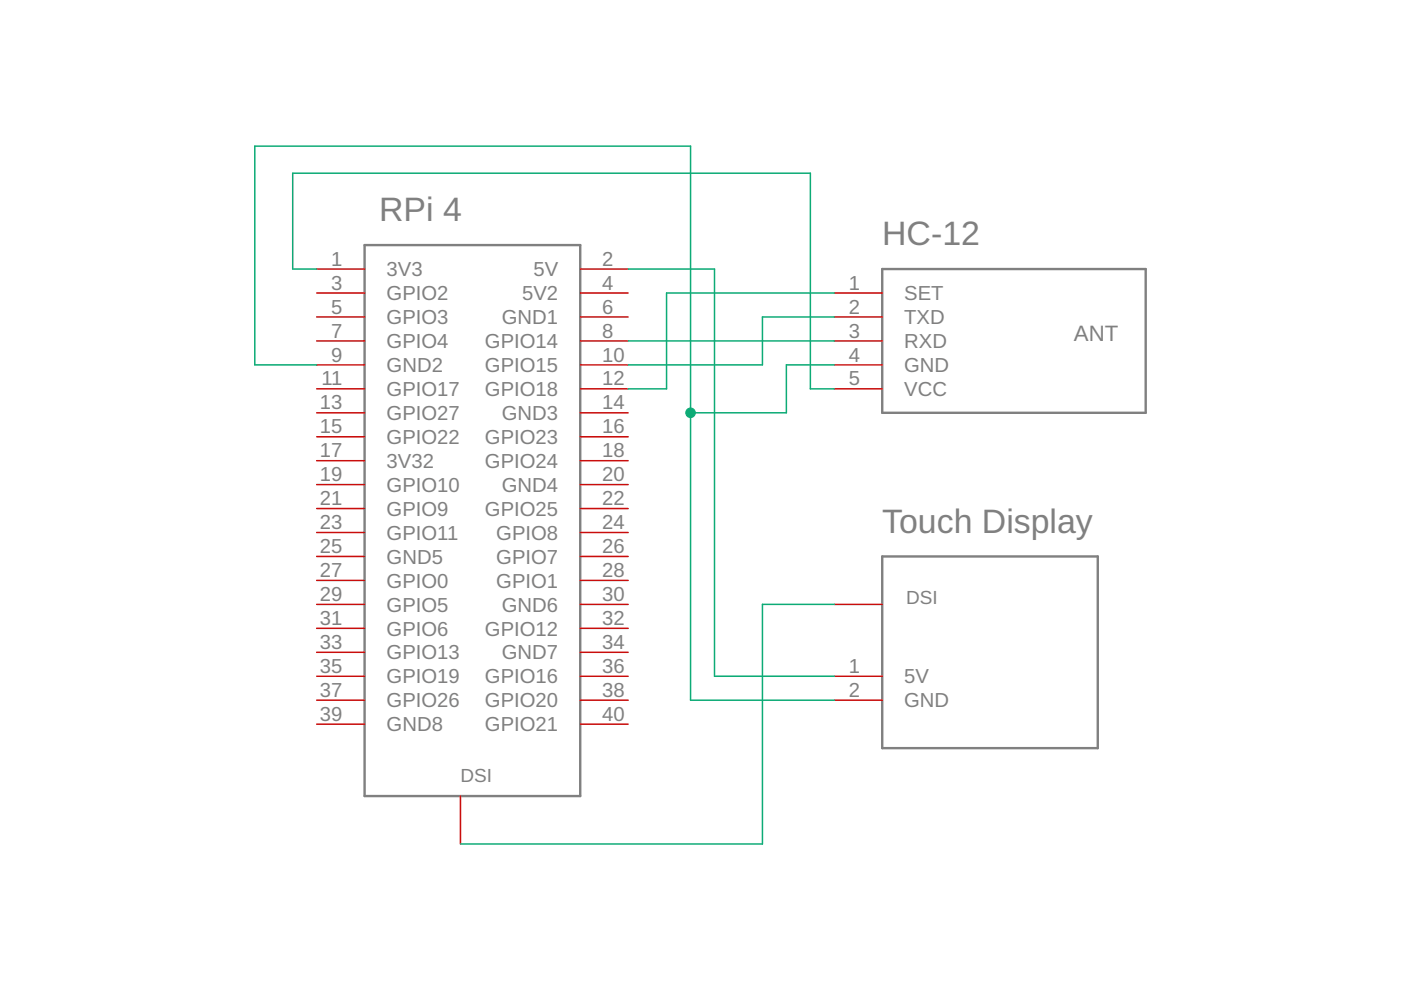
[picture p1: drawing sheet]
<svg xmlns="http://www.w3.org/2000/svg" width="297mm" height="210mm" viewBox="0 0 297 210" stroke-linecap="round" stroke-linejoin="round" font-family="sans-serif">
<path d="M77.3 52h45.7v116.8h-45.7zM187 57h55.9v30.5h-55.9zM187 118h45.7v40.6h-45.7z" fill="none" stroke="#808080" stroke-width=".51"/>
<g fill="none" stroke="#c90d0c" stroke-width=".32">
<path d="M67.1 57h10.2M123 57h10.2M67.1 62.1h10.2M67.1 67.2h10.2M67.1 72.3h10.2M67.1 77.4h10.2M123 62.1h10.2M123 67.2h10.2M123 72.3h10.2M123 77.4h10.2M176.9 62.1h10.1M176.9 67.2h10.1"/>
<path d="M176.9 72.3h10.1M176.9 77.4h10.1M67.1 82.4h10.2M67.1 87.5h10.2M67.1 92.6h10.2M67.1 97.7h10.2M123 82.4h10.2M123 87.5h10.2M123 92.6h10.2M123 97.7h10.2M176.9 82.4h10.1M67.1 102.7h10.2"/>
<path d="M67.1 107.8h10.2M67.1 112.9h10.2M67.1 118h10.2M123 102.7h10.2M123 107.8h10.2M123 112.9h10.2M123 118h10.2M67.1 123.1h10.2M67.1 128.1h10.2M67.1 133.2h10.2M67.1 138.3h10.2M123 123.1h10.2"/>
<path d="M123 128.1h10.2M123 133.2h10.2M123 138.3h10.2M176.9 128.1h10.1M67.1 143.4h10.2M67.1 148.5h10.2M67.1 153.5h10.2M123 143.4h10.2M123 148.5h10.2M123 153.5h10.2M176.9 143.4h10.1M176.9 148.5h10.1"/>
<path d="M97.6 168.8v10.1"/>
</g>
<path d="M67.1 57h-5v-20.3h109.7v45.7h5.1M133.2 57h18.3v86.4h25.4M67.1 77.4h-13.1v-46.4h92.4v117.5h30.5M133.2 72.3h43.7M176.9 77.4h-10.2v10.1h-20.3M176.9 67.2h-15.3v10.2h-28.4M176.9 62.1h-35.6v20.3h-8.1M176.9 128.1h-15.3v50.8h-63.9" fill="none" stroke="#0dab76" stroke-width=".32"/>
<circle cx="146.4" cy="87.5" r="1.02" fill="#0dab76" stroke="#0dab76" stroke-width=".21"/>
<g font-size="7.2" fill="#808080">
<text x="80.4" y="46.9">RPi 4</text>
<text x="187" y="52">HC-12</text>
<text x="187" y="112.9">Touch Display</text>
</g>
<text font-size="4.7" fill="#808080" x="227.7" y="72.3">ANT</text>
<g font-size="4.3" fill="#808080">
<text x="70.2" y="56.3">1</text>
<text x="82" y="58.6">3V3</text>
<text x="113.1" y="58.6">5V</text>
<text x="127.7" y="56.3">2</text>
<text x="70.2" y="61.4">3</text>
<text x="82" y="63.6">GPIO2</text>
<text x="110.7" y="63.6">5V2</text>
<text x="127.7" y="61.4">4</text>
<text x="180" y="61.4">1</text>
<text x="191.7" y="63.6">SET</text>
<text x="70.2" y="66.5">5</text>
<text x="70.2" y="71.6">7</text>
<text x="82" y="68.7">GPIO3</text>
<text x="106.4" y="68.7">GND1</text>
<text x="127.7" y="66.5">6</text>
<text x="127.7" y="71.6">8</text>
<text x="180" y="66.5">2</text>
<text x="180" y="71.6">3</text>
<text x="191.7" y="68.7">TXD</text>
<text x="70.2" y="76.6">9</text>
<text x="82" y="73.8">GPIO4</text>
<text x="102.8" y="73.8">GPIO14</text>
<text x="127.7" y="76.6">10</text>
<text x="180" y="76.6">4</text>
<text x="191.7" y="73.8">RXD</text>
<text x="68.2" y="81.7">11</text>
<text x="82" y="78.9">GND2</text>
<text x="82" y="84">GPIO17</text>
<text x="102.8" y="78.9">GPIO15</text>
<text x="102.8" y="84">GPIO18</text>
<text x="127.7" y="81.7">12</text>
<text x="180" y="81.7">5</text>
<text x="191.7" y="78.9">GND</text>
<text x="191.7" y="84">VCC</text>
<text x="67.8" y="86.8">13</text>
<text x="82" y="89">GPIO27</text>
<text x="106.4" y="89">GND3</text>
<text x="127.7" y="86.8">14</text>
<text x="67.8" y="91.9">15</text>
<text x="82" y="94.1">GPIO22</text>
<text x="102.8" y="94.1">GPIO23</text>
<text x="127.7" y="91.9">16</text>
<text x="67.8" y="97">17</text>
<text x="82" y="99.2">3V32</text>
<text x="102.8" y="99.2">GPIO24</text>
<text x="127.7" y="97">18</text>
<text x="67.8" y="102">19</text>
<text x="67.8" y="107.1">21</text>
<text x="82" y="104.3">GPIO10</text>
<text x="106.4" y="104.3">GND4</text>
<text x="127.7" y="102">20</text>
<text x="127.7" y="107.1">22</text>
<text x="67.8" y="112.2">23</text>
<text x="82" y="109.4">GPIO9</text>
<text x="102.8" y="109.4">GPIO25</text>
<text x="127.7" y="112.2">24</text>
<text x="67.8" y="117.3">25</text>
<text x="82" y="114.4">GPIO11</text>
<text x="82" y="119.5">GND5</text>
<text x="105.2" y="114.4">GPIO8</text>
<text x="105.2" y="119.5">GPIO7</text>
<text x="127.7" y="117.3">26</text>
<text x="67.8" y="122.4">27</text>
<text x="82" y="124.6">GPIO0</text>
<text x="105.2" y="124.6">GPIO1</text>
<text x="127.7" y="122.4">28</text>
<text x="67.8" y="127.4">29</text>
<text x="82" y="129.7">GPIO5</text>
<text x="106.4" y="129.7">GND6</text>
<text x="127.7" y="127.4">30</text>
<text x="67.8" y="132.5">31</text>
<text x="67.8" y="137.6">33</text>
<text x="82" y="134.7">GPIO6</text>
<text x="102.8" y="134.8">GPIO12</text>
<text x="127.7" y="132.5">32</text>
<text x="127.7" y="137.6">34</text>
<text x="67.8" y="142.7">35</text>
<text x="82" y="139.8">GPIO13</text>
<text x="106.4" y="139.8">GND7</text>
<text x="127.7" y="142.7">36</text>
<text x="180" y="142.7">1</text>
<text x="67.8" y="147.8">37</text>
<text x="82" y="144.9">GPIO19</text>
<text x="82" y="150">GPIO26</text>
<text x="102.8" y="144.9">GPIO16</text>
<text x="102.8" y="150">GPIO20</text>
<text x="127.7" y="147.8">38</text>
<text x="180" y="147.8">2</text>
<text x="191.7" y="144.9">5V</text>
<text x="191.7" y="150">GND</text>
<text x="67.8" y="152.8">39</text>
<text x="82" y="155.1">GND8</text>
<text x="102.8" y="155.1">GPIO21</text>
<text x="127.7" y="152.8">40</text>
</g>
<g font-size="4" fill="#808080">
<text x="192.1" y="128.1">DSI</text>
<text x="97.6" y="165.7">DSI</text>
</g>
</svg>
